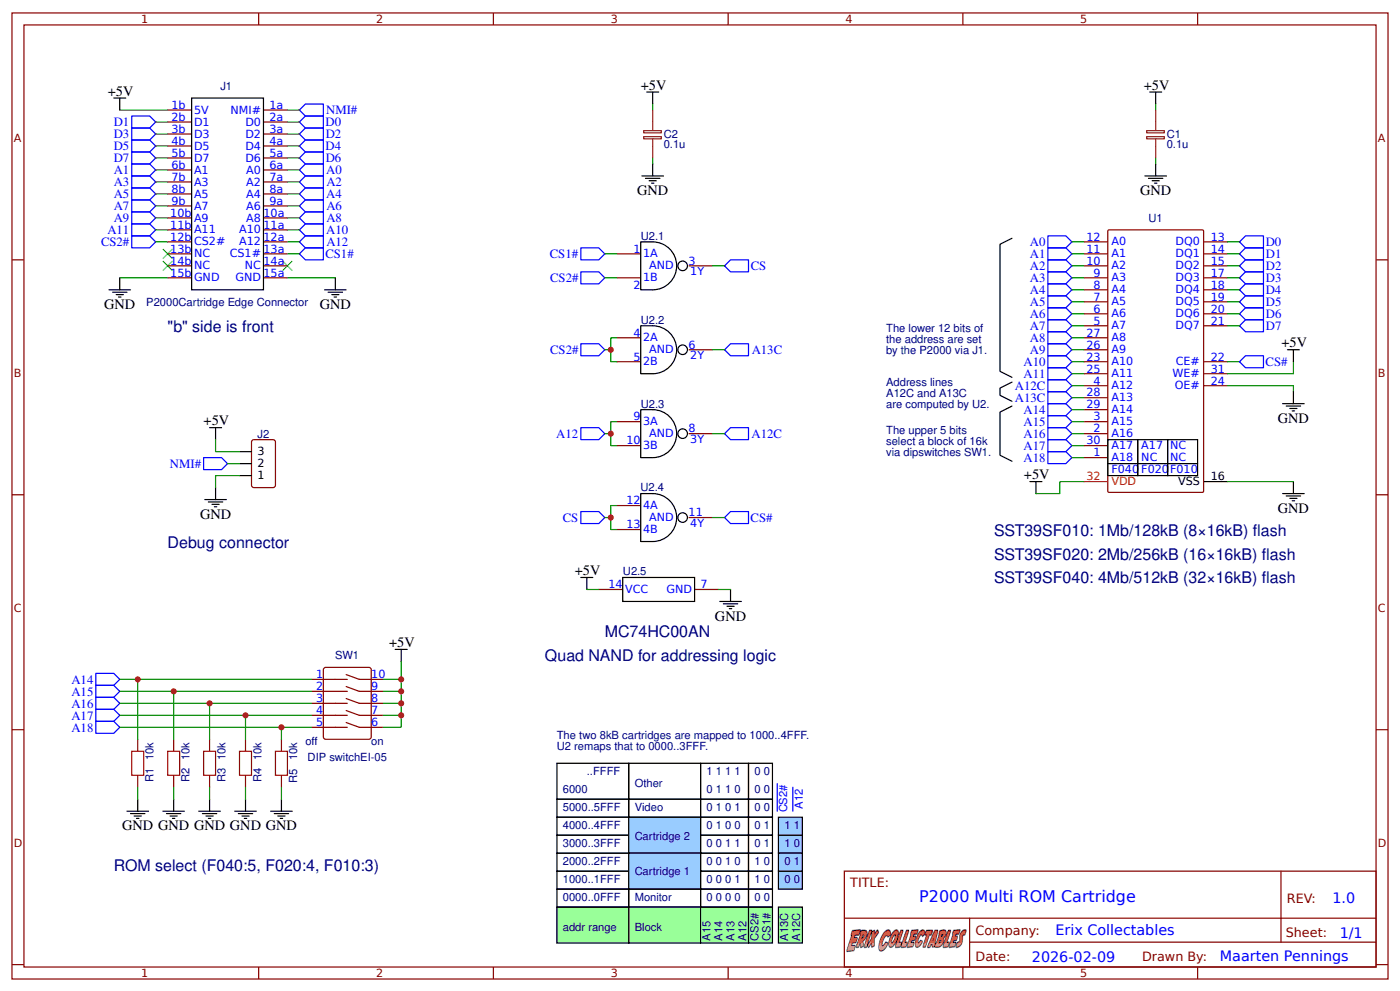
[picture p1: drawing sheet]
# EasyEDA schematic P2000Cartridge-schem.json
TITLE: P2000 Multi ROM Cartridge; REV: 1.0; Date: 2026-02-09; Sheet: 1/1; Drawn By: Maarten Pennings; Company: Erix Collectables

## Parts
C1  0.1u  [RAD-0.1]
C2  0.1u  [RAD-0.1]
J1  P2000Cartridge Edge Connector  [P2000 CARTRIDGE EDGE CONNECTOR]
J2  HDR-M-2.54_1x3  [HDR-M-2.54_1X3]
R1  10k  [R_AXIAL-0.4]
R2  10k  [R_AXIAL-0.4]
R3  10k  [R_AXIAL-0.4]
R4  10k  [R_AXIAL-0.4]
R5  10k  [R_AXIAL-0.4]
SW1  DIP switchEI-05  [SW-TH_DIPSWITCHEI-05]
U1  SST39SF040-70-4C-PHE  [PLCC-32_L20.6-W18.0-P2.54_SOCKET]
U2  NAND-gate  [DIP14]  (sections 1,2,3,4,5)

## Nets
+5V: C1.2 C2.2 J1.1b(5V) J2.3 SW1.6 SW1.7 SW1.8 SW1.9 SW1.10 U1.31(WE#) U1.32(VDD) U2.14(VCC)
GND: C1.1 C2.1 J1.15a(GND) J1.15b(GND) J2.1 R1.1 R2.1 R3.1 R4.1 R5.1 U1.16(VSS) U1.24(OE#) U2.7(GND)
A0: J1.6a(A0) U1.12(A0)
A1: J1.6b(A1) U1.11(A1)
A2: J1.7a(A2) U1.10(A2)
A3: J1.7b(A3) U1.9(A3)
A4: J1.8a(A4) U1.8(A4)
A5: J1.8b(A5) U1.7(A5)
A6: J1.9a(A6) U1.6(A6)
A7: J1.9b(A7) U1.5(A7)
A8: J1.10a(A8) U1.27(A8)
A9: J1.10b(A9) U1.26(A9)
A10: J1.11a(A10) U1.23(A10)
A11: J1.11b(A11) U1.25(A11)
A12: J1.12a(A12) U2.9(3A) U2.10(3B)
A12C: U1.4(A12) U2.8(3Y)
A13C: U1.28(A13) U2.6(2Y)
A14: R1.2 SW1.1 U1.29(A14)
A15: R2.2 SW1.2 U1.3(A15)
A16: R3.2 SW1.3 U1.2(A16)
A17: R4.2 SW1.4 U1.30(A17)
A18: R5.2 SW1.5 U1.1(A18)
CS: U2.3(1Y) U2.12(4A) U2.13(4B)
CS1#: J1.13a(CS1#) U2.1(1A)
CS2#: J1.12b(CS2#) U2.2(1B) U2.4(2A) U2.5(2B)
CS#: U1.22(CE#) U2.11(4Y)
D0: J1.2a(D0) U1.13(DQ0)
D1: J1.2b(D1) U1.14(DQ1)
D2: J1.3a(D2) U1.15(DQ2)
D3: J1.3b(D3) U1.17(DQ3)
D4: J1.4a(D4) U1.18(DQ4)
D5: J1.4b(D5) U1.19(DQ5)
D6: J1.5a(D6) U1.20(DQ6)
D7: J1.5b(D7) U1.21(DQ7)
NMI#: J1.1a(NMI#) J2.2

Not connected (* = marked no-connect by the designer): J1 13b(NC)* 14a(NC)* 14b(NC)*

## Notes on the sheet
- "b" side is front
- The lower 12 bits of
  the address are set
  by the P2000 via J1.
- Address lines
  A12C and A13C
  are computed by U2.
- The upper 5 bits
  select a block of 16k
  via dipswitches SW1.
- A17
- NC
- NC
- NC
- F040
- F020
- F010
- SST39SF010: 1Mb/128kB (8×16kB) flash
- Debug connector
- SST39SF020: 2Mb/256kB (16×16kB) flash
- SST39SF040: 4Mb/512kB (32×16kB) flash
- MC74HC00AN
- Quad NAND for addressing logic
- off
- on
- The two 8kB cartridges are mapped to 1000..4FFF.
  U2 remaps that to 0000..3FFF.
- ..FFFF
- 1 1 1 1
- 0 0
- 6000
- Other
- 0 1 1 0
- 0 0
- 5000..5FFF
- Video
- 0 1 0 1
- 0 0
- CS2#
- A12
- 4000..4FFF
- 0 1 0 0
- 0 1
- 1 1
- 3000..3FFF
- Cartridge 2
- 0 0 1 1
- 0 1
- 1 0
- ROM select (F040:5, F020:4, F010:3)
- 2000..2FFF
- Cartridge 1
- 0 0 1 0
- 1 0
- 0 1
- 1000..1FFF
- 0 0 0 1
- 1 0
- 0 0
- 0000..0FFF
- Monitor
- 0 0 0 0
- 0 0
- addr range
- Block
- A15
- A14
- A13
- A12
- CS2#
- CS1#
- A13C
- A12C
